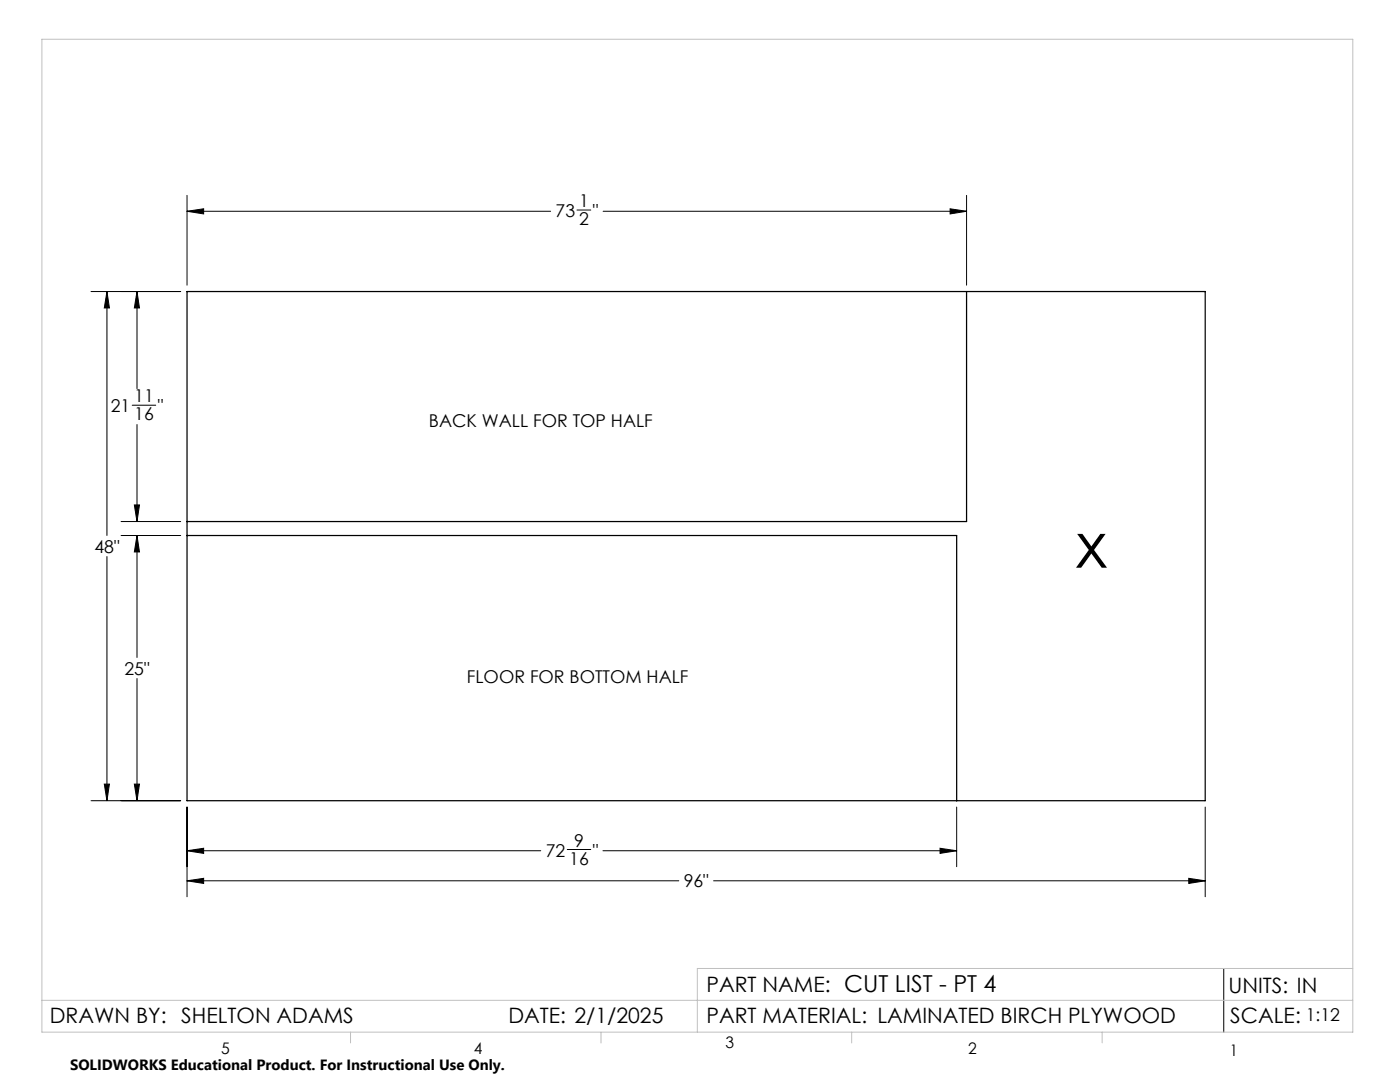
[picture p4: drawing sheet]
<svg xmlns="http://www.w3.org/2000/svg" width="279mm" height="216mm" viewBox="0 0 279 216" stroke-linecap="round" stroke-linejoin="round" font-family="sans-serif">
<path d="M37.3 58.2h203.2v101.6h-203.2zM192.9 58.2v45.9h-155.6M37.3 106.9h153.6v52.9" fill="none" stroke="#000" stroke-width=".25"/>
<g fill="none" stroke="#000" stroke-width=".2">
<path d="M37.3 39v17.9M192.9 39v17.9M18.2 58.2h17.9M21.3 58.2l.5 3.3h-1zM21.3 58.2v48.7M27.3 58.2l.5 3.3h-1zM27.3 58.2v19.3M37.3 42.2l3.3-.5v1zM37.3 42.2h72.6M115.1 41.9h2.8M120.4 42.2h72.5M189.6 41.7l3.3 .5-3.3 .5z"/>
<path d="M26.4 80.9h4.7M27.3 84.7v19.4M21.3 111.1v48.7M24.2 106.9h11.9M24.2 104.1h11.9M26.8 100.8h1l-.5 3.3zM27.3 106.9l.5 3.2h-1zM27.3 106.9v24.3M27.3 135.4v24.4M18.2 159.8h17.9M20.8 156.5h1l-.5 3.3zM26.8 156.5h1l-.5 3.3z"/>
<path d="M37.3 175.8l3.3-.5v1zM37.3 169.8l3.3-.5v1zM37.3 161v17.9M37.3 175.8h98.2M37.3 169.8h70.6M113.2 169.5h4.7M120.3 169.8h70.6M142.4 175.8h98.1M187.6 169.3l3.3 .5-3.3 .5zM190.9 161v11.9M237.2 175.3l3.3 .5-3.3 .5zM240.5 161v17.9"/>
<path d="M244.2 193.3v12.7"/>
</g>
<path d="M8.4 7.8h261.6v198.2h-261.6zM8.4 199.6h261.6M270 193.3h-130.8v12.7M70 206v2.1M119.9 206v2.1M170 206v2.1M220 206v2.1" fill="none" stroke="#c0c0c0" stroke-width=".2"/>
<path d="M21.3 58.2l.5 3.3h-1zM20.8 156.5h1l-.5 3.3zM37.3 175.8l3.3-.5v1zM237.2 175.3l3.3 .5-3.3 .5zM189.6 41.7l3.3 .5-3.3 .5zM37.3 42.2l3.3-.5v1zM37.3 169.8l3.3-.5v1zM187.6 169.3l3.3 .5-3.3 .5zM27.3 106.9l.5 3.2h-1zM26.8 156.5h1l-.5 3.3zM27.3 58.2l.5 3.3h-1zM26.8 100.8h1l-.5 3.3z" fill="#000"/>
<text font-size="12.7" x="214.8" y="113.3">x</text>
<g font-size="4.2">
<text x="141" y="198">PART NAME: CUT LIST - PT 4</text>
<text x="245.2" y="198.1">UNITS: IN</text>
<text x="10" y="204.1">DRAWN BY: SHELTON ADAMS</text>
<text x="101.5" y="204.1">DATE: 2/1/2025</text>
<text x="141" y="204.1">PART MATERIAL: LAMINATED BIRCH PLYWOOD</text>
<text x="245.5" y="204.2">SCALE:</text>
</g>
<g font-size="3.5">
<text x="115.6" y="41.3">1</text>
<text x="110.9" y="43.3">73</text>
<text x="115.6" y="44.9">2</text>
<text x="118.3" y="43.3">&quot;</text>
<text x="22.1" y="82.3">21</text>
<text x="26.8" y="80.3">11</text>
<text x="26.8" y="83.9">16</text>
<text x="31.5" y="82.3">&quot;</text>
<text x="85.6" y="85.2">BACK WALL FOR TOP HALF</text>
<text x="18.9" y="110.3">48&quot;</text>
<text x="24.9" y="134.6">25&quot;</text>
<text x="93.2" y="136.2">FLOOR FOR BOTTOM HALF</text>
<text x="108.9" y="170.9">72</text>
<text x="113.6" y="172.5">16</text>
<text x="114.6" y="168.9">9</text>
<text x="118.3" y="170.9">&quot;</text>
<text x="136.5" y="177.1">96&quot;</text>
<text x="260.6" y="203.8">1:12</text>
</g>
<g font-size="3.2">
<text x="144.8" y="209.2">3</text>
<text x="44.2" y="210.4">5</text>
<text x="94.6" y="210.3">4</text>
<text x="193.2" y="210.3">2</text>
<text x="245.4" y="210.6">1</text>
</g>
<text font-size="3" x="14" y="213.5">SOLIDWORKS Educational Product. For Instructional Use Only.</text>
</svg>
